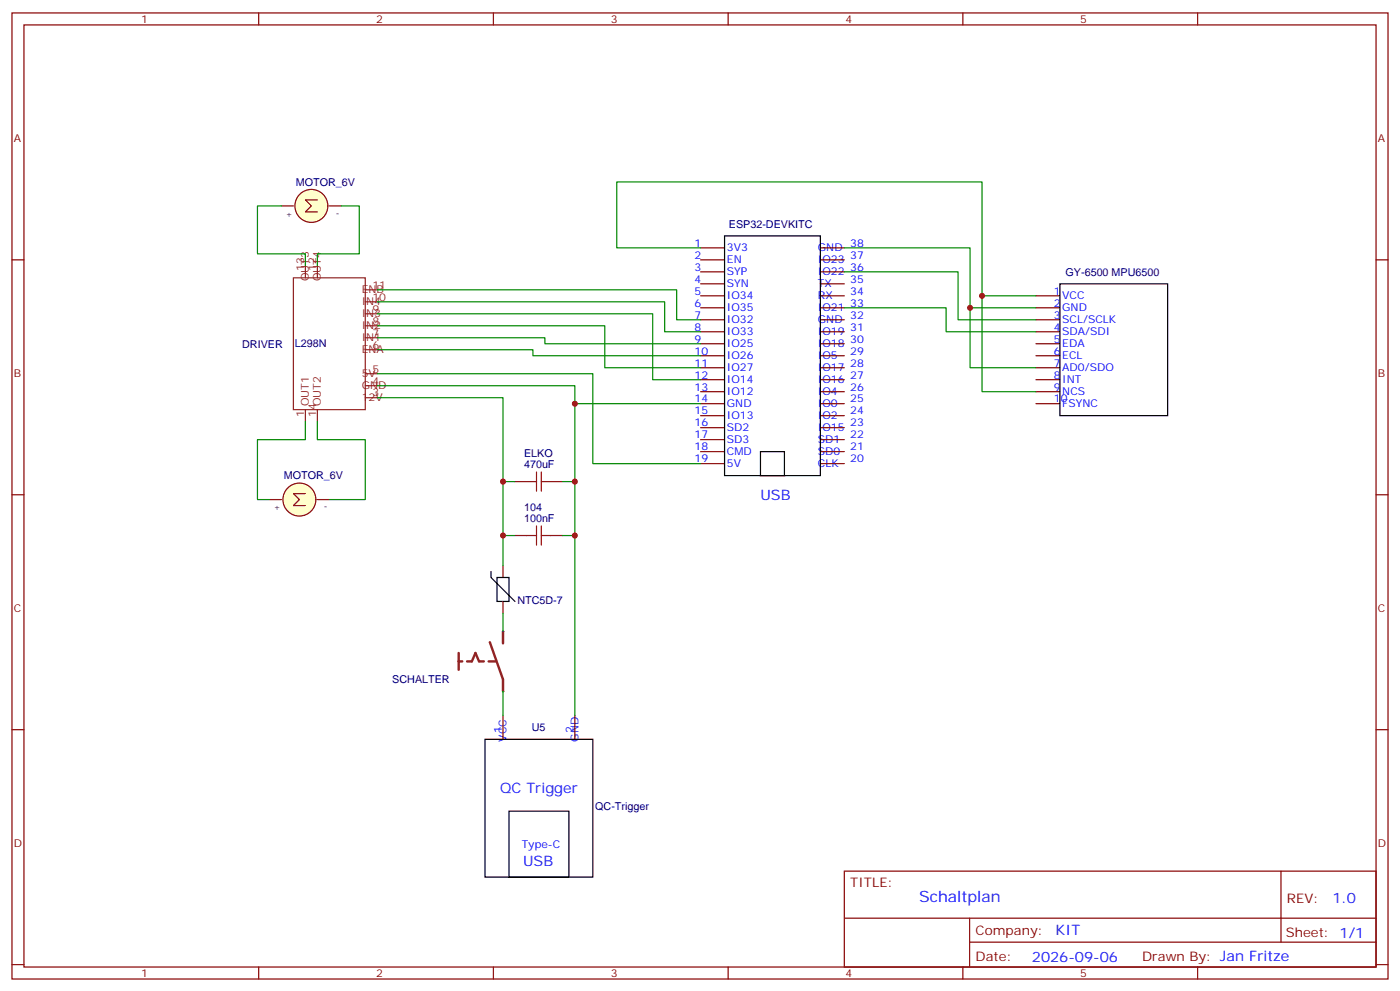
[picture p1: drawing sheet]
<svg xmlns="http://www.w3.org/2000/svg" width="412mm" height="292mm" viewBox="0 0 412 292" stroke-linecap="round" stroke-linejoin="round" font-family="sans-serif">
<g fill="none" stroke="#870000" stroke-width=".35">
<path d="M3.5 3.8h405.4v284.3h-405.4zM7.1 7.3h398.2v277.3h-398.2zM76.2 3.8v3.5M145.3 3.8v3.5M214.5 3.8v3.5M283.6 3.8v3.5M352.8 3.8v3.5M3.5 76.5h3.6M82.9 60.6h3.5M97 60.6h3.5M206.4 76.5h7M206.4 73h7"/>
<path d="M241.7 76.5h7M241.7 73h7M405.3 76.5h3.6M206.4 80h7M206.4 83.5h7M206.4 87.1h7M206.4 90.6h7M206.4 94.1h7M206.4 97.6h7M241.7 80h7M241.7 83.5h7M241.7 87.1h7"/>
<path d="M241.7 90.6h7M241.7 94.1h7M241.7 97.6h7M305.2 87.1h7M305.2 90.6h7M305.2 94.1h7M305.2 97.6h7M206.4 101.2h7M206.4 104.7h7M206.4 108.2h7M206.4 111.8h7M206.4 115.3h7"/>
<path d="M206.4 118.8h7M241.7 101.2h7M241.7 104.7h7M241.7 108.2h7M241.7 111.8h7M241.7 115.3h7M241.7 118.8h7M305.2 101.2h7M305.2 104.7h7M305.2 108.2h7M305.2 111.8h7M305.2 115.3h7"/>
<path d="M305.2 118.8h7M206.4 122.3h7M206.4 125.9h7M206.4 129.4h7M206.4 132.9h7M206.4 136.5h7M241.7 122.3h7M241.7 125.9h7M241.7 129.4h7M241.7 132.9h7M241.7 136.5h7M3.5 145.6h3.6"/>
<path d="M151.7 141.7h3.5M162.3 141.7h3.5M405.3 145.6h3.6M3.5 214.8h3.6M405.3 214.8h3.6M248.7 256.4h156.6v28.2h-156.6zM377.3 256.4v20.9M248.7 270.2h156.5M285.6 277.3h119.6M285.6 270.2v14.2M3.5 283.9h3.6M76.2 284.6v3.5"/>
<path d="M145.3 284.6v3.5M214.5 284.6v3.5M283.6 284.6v3.5M352.8 284.6v3.5M405.3 283.9h3.6"/>
</g>
<path d="M158 138.9v5.7M159.5 138.9v5.7M155.2 141.7h2.8M159.5 141.7h2.8" fill="none" stroke="#a10000" stroke-width=".35"/>
<path d="M213.4 69.4h28.3v70.6h-28.3zM312.2 83.5h31.8v38.8h-31.8zM224 132.9h7.1v7.1h-7.1z" fill="none" stroke="#000" stroke-width=".35"/>
<g fill="none" stroke="#8c2424" stroke-width=".35">
<path d="M90 78.2v3.6M93.5 78.2v3.6M86.4 81.8h21.2v38.8h-21.2zM107.6 99.4h3.5M107.6 95.9h3.5M107.6 92.4h3.5M107.6 85.3h3.5M107.6 88.8h3.5M107.6 117.1h3.5M107.6 102.9h3.5M107.6 113.5h3.5M107.6 110h3.5"/>
<path d="M90 120.6v3.5M93.5 120.6v3.5"/>
</g>
<circle cx="91.7" cy="60.6" r="4.9" fill="#ffc" stroke="#870000" stroke-width=".35"/>
<path d="M93.5 58.8h-3.5l1.7 1.8-1.7 1.8h3.5M79.4 147h3.5M93.5 147h3.5" fill="none" stroke="#870000" stroke-width=".35"/>
<circle cx="88.2" cy="147" r="4.9" fill="#ffc" stroke="#870000" stroke-width=".35"/>
<path d="M90 145.3h-3.6l1.8 1.7-1.8 1.8h3.6" fill="none" stroke="#870000" stroke-width=".35"/>
<path d="M82.9 60.6h-7.1v14.1h14.2v3.5M100.5 60.6h5.3v14.1h-12.3v3.5M206.4 73h-24.7v-19.4h107.6v33.5h15.9M248.7 73h37.1v17.6h19.4M248.7 80h33.5v14.1h23M248.7 90.6h30v7h26.5M90 124.1v5.3h-14.2v17.6h3.6M93.5 124.1v5.3h14.1v17.6h-10.6" fill="none" stroke="#008700" stroke-width=".35"/>
<path d="M135.1 194.7h1.1M135.1 192.2v4.9M137.6 194.7h1.4l1.1-2.5 1 2.5h1.4M143.9 194.7h2.1M144.3 189l3.9 11v3.5M148.2 185.8v3.6" fill="none" stroke="#8c2424" stroke-width=".71"/>
<g fill="#8c2424">
<circle cx="148.2" cy="185.8" r=".18"/>
<circle cx="148.2" cy="203.5" r=".18"/>
</g>
<path d="M151.7 157.6h3.5M162.3 157.6h3.5M148.2 166.4v3.6M148.2 177v3.6M148.2 210.5v7.1M169.3 210.5v7.1" fill="none" stroke="#870000" stroke-width=".35"/>
<path d="M144.6 168.2v1.8l7.1 7M146.4 170h3.5v7h-3.5zM142.9 217.6h31.7v40.6h-31.7zM149.9 238.8h17.7v19.4h-17.7z" fill="none" stroke="#000" stroke-width=".35"/>
<path d="M155.2 157.6h2.8M158 154.8v5.6M159.5 154.8v5.6M159.5 157.6h2.8" fill="none" stroke="#a10000" stroke-width=".35"/>
<g fill="none" stroke="#008700" stroke-width=".35">
<path d="M111.1 99.4h49.4v1.8h45.9M111.1 95.9h67.1v12.3h28.2M111.1 92.4h81.2v19.4h14.1M111.1 88.8h84.7v8.8h10.6M111.1 85.3h88.2v8.8h7.1M285.8 90.6v17.6h19.4M289.3 87.1v28.2h15.9M111.1 117.1h37.1v49.3M111.1 113.5h58.2v97M111.1 110h63.5v26.5h31.8M111.1 102.9h45.9v1.8h49.4M169.3 118.8h37.1"/>
<path d="M148.2 141.7h3.5M148.2 157.6h3.5M165.8 141.7h3.5M165.8 157.6h3.5M148.2 180.6v5.2M148.2 203.5v7"/>
</g>
<g fill="#c00">
<circle cx="148.2" cy="141.7" r=".88"/>
<circle cx="148.2" cy="157.6" r=".88"/>
<circle cx="169.3" cy="141.7" r=".88"/>
<circle cx="169.3" cy="157.6" r=".88"/>
<circle cx="169.3" cy="118.8" r=".88"/>
<circle cx="289.3" cy="87.1" r=".88"/>
<circle cx="285.8" cy="90.6" r=".88"/>
</g>
<text font-size="4.6" fill="#00f" x="270.8" y="265.4">Schaltplan</text>
<g font-size="4.2" fill="#00f">
<text x="224" y="147">USB</text>
<text x="147.3" y="233.3">QC Trigger</text>
<text x="154.1" y="254.9">USB</text>
<text x="392.5" y="265.7">1.0</text>
<text x="310.9" y="275.2">KIT</text>
<text x="304" y="283">2026-09-06</text>
</g>
<g font-size="3.9" fill="#800">
<text x="250.5" y="261">TITLE:</text>
<text x="379.1" y="265.7">REV:</text>
<text x="287.4" y="275.2">Company:</text>
<text x="378.7" y="275.8">Sheet: 1/1</text>
<text x="287.4" y="282.9">Date:</text>
<text x="336.4" y="282.9">Drawn By: Jan Fritze</text>
</g>
<g font-size="3.2" fill="#800">
<text x="41.6" y="6.8">1</text>
<text x="110.8" y="6.8">2</text>
<text x="179.9" y="6.8">3</text>
<text x="249.1" y="6.8">4</text>
<text x="318.2" y="6.8">5</text>
<text x="4.1" y="41.9">A</text>
<text x="405.9" y="41.9">A</text>
<text x="4.1" y="111.1">B</text>
<text x="405.9" y="111.1">B</text>
<text x="4.1" y="180.2">C</text>
<text x="405.9" y="180.2">C</text>
<text x="4.1" y="249.3">D</text>
<text x="405.9" y="249.3">D</text>
<text x="41.6" y="287.6">1</text>
<text x="110.8" y="287.6">2</text>
<text x="179.9" y="287.6">3</text>
<text x="249.1" y="287.6">4</text>
<text x="318.2" y="287.6">5</text>
</g>
<g font-size="3.2" fill="#000080">
<text x="87.2" y="54.7">MOTOR_6V</text>
<text x="214.7" y="67">ESP32-DEVKITC</text>
<text x="313.9" y="81.2">GY-6500 MPU6500</text>
<text x="71.3" y="102.3">DRIVER</text>
<text x="86.8" y="102.2">L298N</text>
<text x="154.4" y="137.9">470uF</text>
<text x="154.4" y="134.6">ELKO</text>
<text x="83.6" y="141.1">MOTOR_6V</text>
<text x="154.4" y="153.7">100nF</text>
<text x="154.4" y="150.5">104</text>
<text x="152.4" y="177.9">NTC5D-7</text>
<text x="115.6" y="201.1">SCHALTER</text>
<text x="156.6" y="215.2">U5</text>
<text x="175.3" y="238.4">QC-Trigger</text>
</g>
<g font-size="3.2" fill="#00f">
<text x="204.6" y="72.6">1</text>
<text x="204.6" y="76.1">2</text>
<text x="214.1" y="74">3V3</text>
<text x="214.1" y="77.5">EN</text>
<text x="240.9" y="77.5">IO23</text>
<text x="240.9" y="74">GND</text>
<text x="250.5" y="76.1">37</text>
<text x="250.5" y="72.6">38</text>
<text x="204.6" y="79.7">3</text>
<text x="204.6" y="83.2">4</text>
<text x="214.1" y="81.1">SYP</text>
<text x="240.9" y="81.1">IO22</text>
<text x="250.5" y="83.2">35</text>
<text x="250.5" y="79.7">36</text>
<text x="204.6" y="86.7">5</text>
<text x="214.1" y="84.6">SYN</text>
<text x="214.1" y="88.1">IO34</text>
<text x="240.9" y="88.1">RX</text>
<text x="240.9" y="84.6">TX</text>
<text x="250.5" y="86.7">34</text>
<text x="310.4" y="86.7">1</text>
<text x="312.9" y="88.1">VCC</text>
<text x="204.6" y="90.2">6</text>
<text x="204.6" y="93.8">7</text>
<text x="214.1" y="91.7">IO35</text>
<text x="214.1" y="95.2">IO32</text>
<text x="240.9" y="95.2">GND</text>
<text x="240.9" y="91.7">IO21</text>
<text x="250.5" y="93.8">32</text>
<text x="250.5" y="90.2">33</text>
<text x="310.4" y="90.2">2</text>
<text x="310.4" y="93.8">3</text>
<text x="312.9" y="91.7">GND</text>
<text x="312.9" y="95.2">SCL/SCLK</text>
<text x="204.6" y="97.3">8</text>
<text x="204.6" y="100.8">9</text>
<text x="214.1" y="98.7">IO33</text>
<text x="240.9" y="98.7">IO19</text>
<text x="250.5" y="100.8">30</text>
<text x="250.5" y="97.3">31</text>
<text x="310.4" y="97.3">4</text>
<text x="310.4" y="100.8">5</text>
<text x="312.9" y="98.7">SDA/SDI</text>
<text x="204.6" y="104.4">10</text>
<text x="204.6" y="107.9">11</text>
<text x="214.1" y="102.2">IO25</text>
<text x="214.1" y="105.8">IO26</text>
<text x="240.9" y="105.8">IO5</text>
<text x="240.9" y="102.2">IO18</text>
<text x="250.5" y="107.9">28</text>
<text x="250.5" y="104.4">29</text>
<text x="310.4" y="104.4">6</text>
<text x="310.4" y="107.9">7</text>
<text x="312.9" y="102.2">EDA</text>
<text x="312.9" y="105.8">ECL</text>
<text x="204.6" y="111.4">12</text>
<text x="214.1" y="109.3">IO27</text>
<text x="214.1" y="112.8">IO14</text>
<text x="240.9" y="112.8">IO16</text>
<text x="240.9" y="109.3">IO17</text>
<text x="250.5" y="111.4">27</text>
<text x="310.4" y="111.4">8</text>
<text x="312.9" y="109.3">AD0/SDO</text>
<text x="312.9" y="112.8">INT</text>
<text x="204.6" y="114.9">13</text>
<text x="204.6" y="118.5">14</text>
<text x="214.1" y="116.3">IO12</text>
<text x="214.1" y="119.9">GND</text>
<text x="240.9" y="119.9">IO0</text>
<text x="240.9" y="116.3">IO4</text>
<text x="250.5" y="118.5">25</text>
<text x="250.5" y="114.9">26</text>
<text x="310.4" y="114.9">9</text>
<text x="310.4" y="118.5">10</text>
<text x="312.9" y="116.3">NCS</text>
<text x="312.9" y="119.9">FSYNC</text>
<text x="204.6" y="122">15</text>
<text x="204.6" y="125.5">16</text>
<text x="214.1" y="123.4">IO13</text>
<text x="240.9" y="123.4">IO2</text>
<text x="250.5" y="125.5">23</text>
<text x="250.5" y="122">24</text>
<text x="204.6" y="129">17</text>
<text x="214.1" y="126.9">SD2</text>
<text x="214.1" y="130.5">SD3</text>
<text x="240.9" y="130.5">SD1</text>
<text x="240.9" y="126.9">IO15</text>
<text x="250.5" y="129">22</text>
<text x="204.6" y="132.6">18</text>
<text x="204.6" y="136.1">19</text>
<text x="214.1" y="134">CMD</text>
<text x="214.1" y="137.5">5V</text>
<text x="240.9" y="137.5">CLK</text>
<text x="240.9" y="134">SD0</text>
<text x="250.5" y="136.1">20</text>
<text x="250.5" y="132.6">21</text>
<text x="147.8" y="215.8" transform="rotate(-90 147.8 215.8)">1</text>
<text x="169" y="215.8" transform="rotate(-90 169 215.8)">2</text>
<text x="149.2" y="218.3" transform="rotate(-90 149.2 218.3)">VCC</text>
<text x="170.4" y="218.3" transform="rotate(-90 170.4 218.3)">GND</text>
<text x="153.7" y="249.5">Type-C</text>
</g>
<g font-size="3.2" fill="#8d2323">
<text x="89.6" y="79.7" transform="rotate(-90 89.6 79.7)">13</text>
<text x="91" y="82.8" transform="rotate(-90 91 82.8)">OUT3</text>
<text x="93.1" y="79.7" transform="rotate(-90 93.1 79.7)">12</text>
<text x="94.5" y="82.8" transform="rotate(-90 94.5 82.8)">OUT4</text>
<text x="106.5" y="86.4">ENB</text>
<text x="106.5" y="89.9">IN4</text>
<text x="109.7" y="84.9">11</text>
<text x="109.7" y="88.5">10</text>
<text x="106.5" y="93.4">IN3</text>
<text x="109.7" y="95.5">8</text>
<text x="109.7" y="92">9</text>
<text x="106.5" y="100.5">IN1</text>
<text x="106.5" y="96.9">IN2</text>
<text x="109.7" y="99.1">7</text>
<text x="106.5" y="104">ENA</text>
<text x="109.7" y="102.6">6</text>
<text x="106.5" y="111.1">5V</text>
<text x="109.7" y="113.2">4</text>
<text x="109.7" y="109.6">5</text>
<text x="91" y="119.5" transform="rotate(-90 91 119.5)">OUT1</text>
<text x="94.5" y="119.5" transform="rotate(-90 94.5 119.5)">OUT2</text>
<text x="106.5" y="118.1">12V</text>
<text x="106.5" y="114.6">GND</text>
<text x="109.7" y="116.7">3</text>
<text x="89.6" y="122.7" transform="rotate(-90 89.6 122.7)">1</text>
<text x="93.1" y="122.7" transform="rotate(-90 93.1 122.7)">14</text>
</g>
<g font-size="2.5">
<text x="84.2" y="63.8">+</text>
<text x="98.9" y="63.4">-</text>
<text x="95.4" y="149.9">-</text>
<text x="80.7" y="150.2">+</text>
</g>
</svg>
